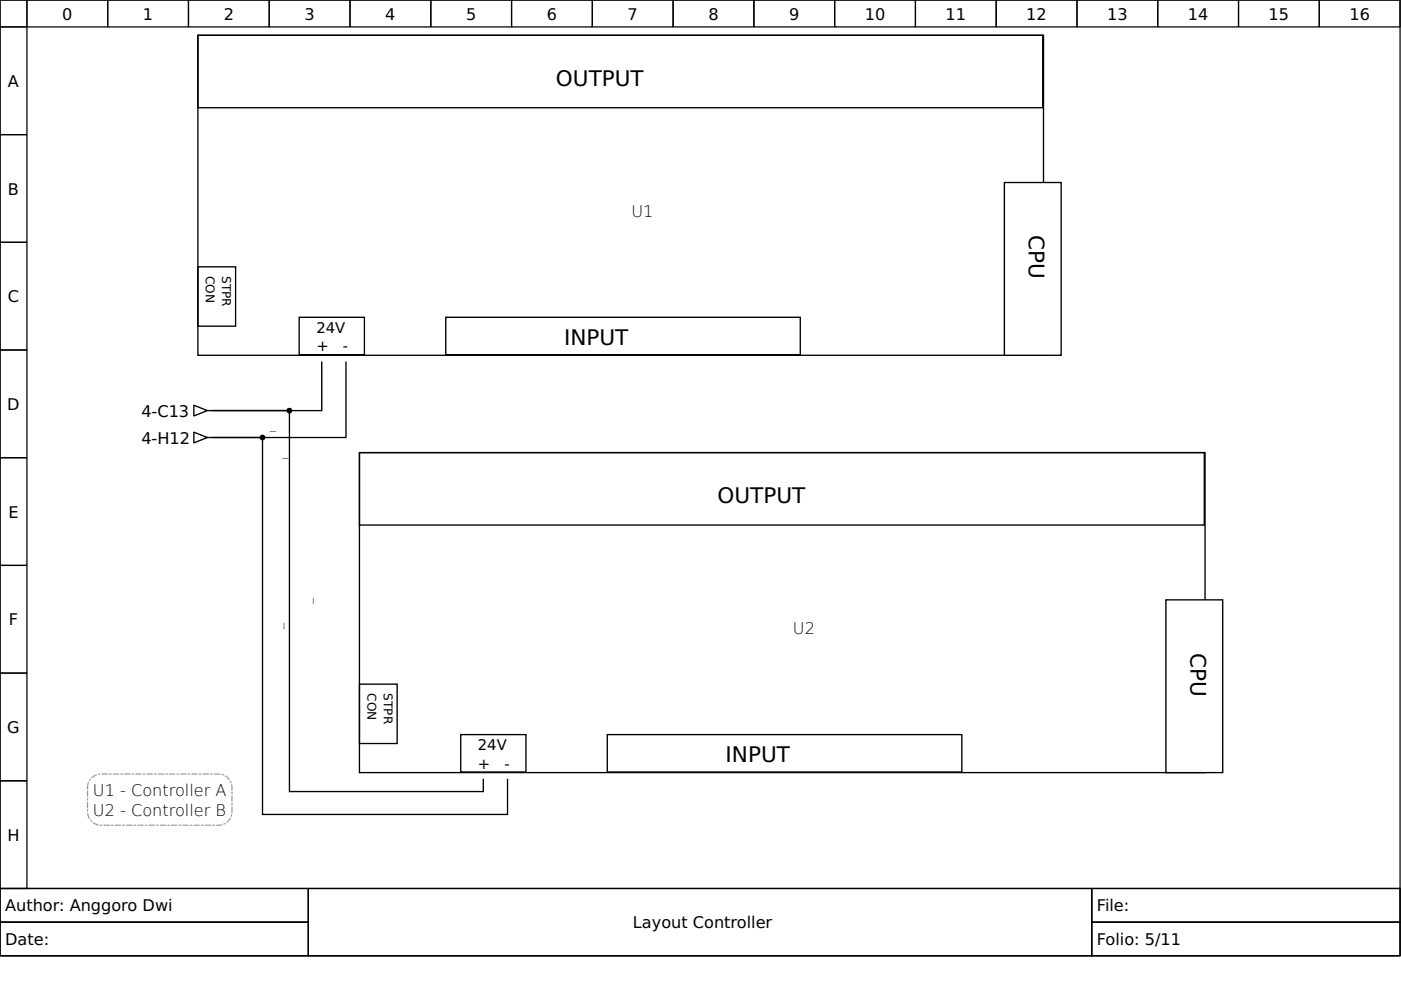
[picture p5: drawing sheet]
<svg xmlns="http://www.w3.org/2000/svg" width="297mm" height="210mm" viewBox="0 0 297 210" stroke-linecap="round" stroke-linejoin="round" font-family="sans-serif">
<g fill="none" stroke="#000" stroke-width=".26">
<path d="M0 0h296.8v188.4h-296.8zM0 0h5.7v5.7h-5.7zM0 5.7h5.7v22.8h-5.7zM5.7 0h17.1v5.7h-17.1zM22.8 0h17.2v5.7h-17.2zM40 0h17.1v5.7h-17.1zM57.1 0h17.1v5.7h-17.1zM74.2 0h17.1v5.7h-17.1zM91.3 0h17.2v5.7h-17.2zM108.5 0h17.1v5.7h-17.1zM125.6 0h17.1v5.7h-17.1zM142.7 0h17.1v5.7h-17.1z"/>
<path d="M159.8 0h17.2v5.7h-17.2zM177 0h17.1v5.7h-17.1zM194.1 0h17.1v5.7h-17.1zM211.2 0h17.1v5.7h-17.1zM228.3 0h17.2v5.7h-17.2zM245.5 0h17.1v5.7h-17.1zM262.6 0h17.1v5.7h-17.1zM279.7 0h17.1v5.7h-17.1zM0 28.5h5.7v22.9h-5.7zM0 51.4h5.7v22.8h-5.7zM0 74.2h5.7v22.8h-5.7zM0 97h5.7v22.9h-5.7z"/>
<path d="M0 119.9h5.7v22.8h-5.7zM0 142.7h5.7v22.8h-5.7zM0 165.5h5.7v22.9h-5.7zM0 188.4h296.8v14.3h-296.8z"/>
</g>
<path d="M0 188.4h65.4v7.1h-65.4zM0 195.5h65.4v7.2h-65.4zM65.4 188.4h166.1v14.3h-166.1zM231.5 188.4h65.3v7.1h-65.3zM231.5 195.5h65.3v7.2h-65.3z" fill="none" stroke="#000" stroke-width=".21"/>
<path d="M42 7.5h179.2v67.8h-179.2zM42 7.5h179.1v15.3h-179.1zM42 56.6h7.9v12.6h-7.9zM63.4 67.3h13.9v7.9h-13.9zM94.5 67.3h75.2v7.9h-75.2z" fill="none" stroke="#000" stroke-width=".29"/>
<path d="M212.9 38.7h12.1v36.6h-12.1z" fill-rule="evenodd" fill="#fff" stroke="#000" stroke-width=".29"/>
<path d="M76.2 96h179.3v67.8h-179.3zM76.2 96h179.1v15.3h-179.1zM76.2 145.1h8v12.5h-8zM97.7 155.8h13.8v7.9h-13.8zM128.8 155.8h75.1v7.9h-75.1z" fill="none" stroke="#000" stroke-width=".29"/>
<path d="M247.2 127.2h12v36.6h-12z" fill-rule="evenodd" fill="#fff" stroke="#000" stroke-width=".29"/>
<path d="M68.2 76.8v10.3h-23.1h16.3v80.7h41.1v-2.5M73.4 76.8v16h-28.3h10.6v79.9h51.9v-7.4M41.1 85.9l2.9 1.2-2.9 1.1zM41.1 91.6l2.9 1.2-2.9 1.1zM44 87.1h.8M44 92.8h.8" fill="none" stroke="#000" stroke-width=".29"/>
<path d="M19.6 164.7l1.2-.5 .6-.1h24.9a2.85 2.85 0 0 1 2.9 2.9v5.1a2.85 2.85 0 0 1-2.9 2.9h-24.9a2.85 2.85 0 0 1-2.8-2.9v-5.1a2.85 2.85 0 0 1 1-2.3z" fill="none" stroke="#a0a0a4" stroke-width=".26" stroke-dasharray="1.1 .5 .3 .5"/>
<g fill="#000" stroke="#000" stroke-width=".29">
<circle cx="55.7" cy="92.8" r=".43"/>
<circle cx="61.4" cy="87.1" r=".43"/>
</g>
<g font-size="4.6">
<text x="117.9" y="18.3">OUTPUT</text>
<text x="218.2" y="49.9" transform="rotate(90 218.2 49.9)">CPU</text>
<text x="119.6" y="73.1">INPUT</text>
<text x="152.1" y="106.7">OUTPUT</text>
<text x="252.4" y="138.4" transform="rotate(90 252.4 138.4)">CPU</text>
<text x="153.8" y="161.6">INPUT</text>
</g>
<g font-size="3.4">
<text x="13.2" y="4.1">0</text>
<text x="30.3" y="4.1">1</text>
<text x="47.4" y="4.1">2</text>
<text x="64.6" y="4.1">3</text>
<text x="81.7" y="4.1">4</text>
<text x="98.8" y="4.1">5</text>
<text x="115.9" y="4.1">6</text>
<text x="133.1" y="4.1">7</text>
<text x="150.2" y="4.1">8</text>
<text x="167.3" y="4.1">9</text>
<text x="183.3" y="4.1">10</text>
<text x="200.5" y="4.1">11</text>
<text x="217.6" y="4.1">12</text>
<text x="234.7" y="4.1">13</text>
<text x="251.9" y="4.1">14</text>
<text x="269" y="4.1">15</text>
<text x="286.1" y="4.1">16</text>
<text x="1.7" y="18.4">A</text>
<text x="1.7" y="41.2">B</text>
<text x="133.9" y="46">U1</text>
<text x="1.7" y="64.1">C</text>
<text x="1.5" y="86.9">D</text>
<text x="30" y="88.3">4-C13</text>
<text x="30" y="94">4-H12</text>
<text x="1.8" y="109.7">E</text>
<text x="1.9" y="132.6">F</text>
<text x="168.1" y="134.4">U2</text>
<text x="1.5" y="155.4">G</text>
<text x="19.7" y="168.7">U1 - Controller A</text>
<text x="19.7" y="173">U2 - Controller B</text>
<text x="1.6" y="178.2">H</text>
<text x="1.1" y="193.2">Author: Anggoro Dwi</text>
<text x="134.2" y="196.8">Layout Controller</text>
<text x="232.6" y="193.2">File:</text>
<text x="1.1" y="200.4">Date:</text>
<text x="232.6" y="200.4">Folio: 5/11</text>
</g>
<g font-size="3.1">
<text x="67.1" y="70.5">24V</text>
<text x="67.1" y="74.5">+</text>
<text x="72.7" y="74.5">-</text>
<text x="101.3" y="159">24V</text>
<text x="101.3" y="163">+</text>
<text x="106.9" y="163">-</text>
</g>
<g font-size="2.6">
<text x="43.7" y="58.5" transform="rotate(90 43.7 58.5)">CON</text>
<text x="47.1" y="58.5" transform="rotate(90 47.1 58.5)">STPR</text>
<text x="57.3" y="91.1">_</text>
<text x="59.9" y="96.8">_</text>
<text x="65.9" y="128.1" transform="rotate(-90 65.9 128.1)">_</text>
<text x="59.7" y="133.4" transform="rotate(-90 59.7 133.4)">_</text>
<text x="77.9" y="147" transform="rotate(90 77.9 147)">CON</text>
<text x="81.3" y="147" transform="rotate(90 81.3 147)">STPR</text>
</g>
</svg>
